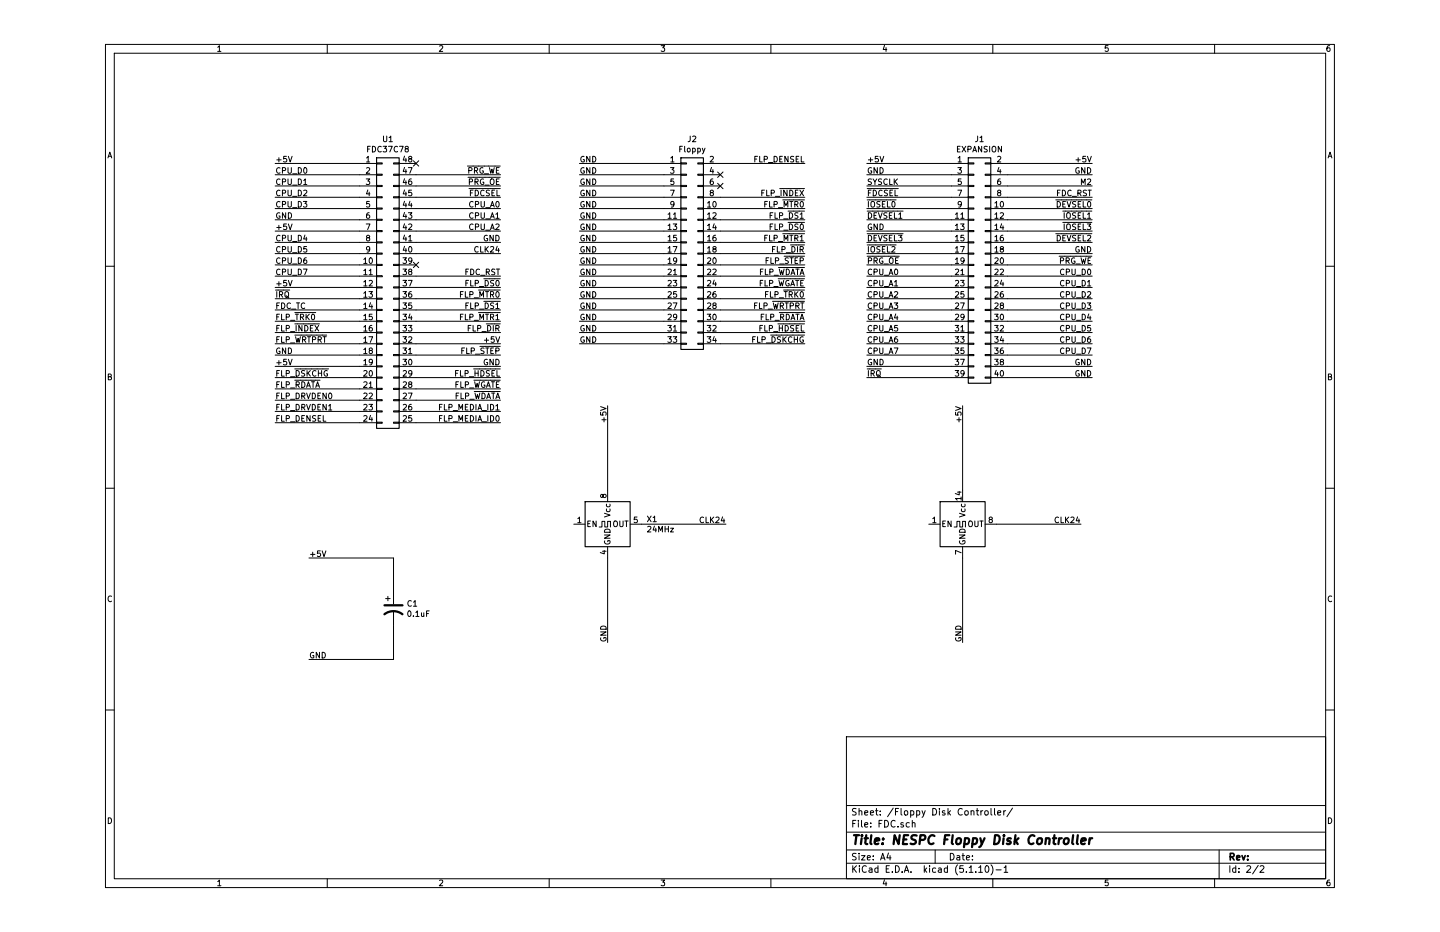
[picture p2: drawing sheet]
EESchema Schematic File Version 4
EELAYER 30 0
EELAYER END
$Descr A4 11693 8268
encoding utf-8
Sheet 2 2
Title "NESPC Floppy Disk Controller"
Date ""
Rev ""
Comp ""
Comment1 ""
Comment2 ""
Comment3 ""
Comment4 ""
$EndDescr
$Comp
L Connector_Generic:Conn_02x24_Counter_Clockwise U1
U 1 1
P 2850 2550
F 0 "U1" H 2900 3867 50  0000 C CNN
F 1 "FDC37C78" H 2900 3776 50  0000 C CNN
F 2 "Package_QFP:LQFP-48_7x7mm_P0.5mm" H 2850 2550 50  0001 C CNN
F 3 "~" H 2850 2550 50  0001 C CNN
	1    2850 2550
	1    0    0    -1  
$EndComp
Wire Wire Line
	1900 1550 2650 1550
Wire Wire Line
	1900 1650 2650 1650
Wire Wire Line
	1900 1750 2650 1750
Text Label 1900 1750 0    50   ~ 0
CPU_D2
Text Label 1900 1650 0    50   ~ 0
CPU_D1
Text Label 1900 1550 0    50   ~ 0
CPU_D0
Wire Wire Line
	1900 1850 2650 1850
Wire Wire Line
	1900 2150 2650 2150
Wire Wire Line
	1900 2250 2650 2250
Wire Wire Line
	1900 2350 2650 2350
Wire Wire Line
	1900 2450 2650 2450
Text Label 1900 2450 0    50   ~ 0
CPU_D7
Text Label 1900 2350 0    50   ~ 0
CPU_D6
Text Label 1900 2250 0    50   ~ 0
CPU_D5
Text Label 1900 2150 0    50   ~ 0
CPU_D4
Text Label 1900 1850 0    50   ~ 0
CPU_D3
Wire Wire Line
	2650 2050 1900 2050
Text Label 1900 2050 0    50   ~ 0
+5V
Wire Wire Line
	1900 1950 2650 1950
Text Label 1900 1950 0    50   ~ 0
GND
Wire Wire Line
	2650 2550 1900 2550
Text Label 1900 2550 0    50   ~ 0
+5V
Wire Wire Line
	2650 2650 1900 2650
Text Label 1900 2650 0    50   ~ 0
~IRQ
Wire Wire Line
	2650 2750 1900 2750
Wire Wire Line
	2650 2850 1900 2850
Text Label 1900 2850 0    50   ~ 0
FLP_~TRK0
Wire Wire Line
	2650 2950 1900 2950
Text Label 1900 2950 0    50   ~ 0
FLP_~INDEX
Wire Wire Line
	2650 3050 1900 3050
Text Label 1900 3050 0    50   ~ 0
FLP_~WRTPRT
Wire Wire Line
	2650 3250 1900 3250
Text Label 1900 3250 0    50   ~ 0
+5V
Wire Wire Line
	1900 3150 2650 3150
Text Label 1900 3150 0    50   ~ 0
GND
Text Label 1900 2750 0    50   ~ 0
FDC_TC
Wire Wire Line
	5850 2650 6600 2650
Text Label 6600 2650 2    50   ~ 0
FLP_~TRK0
Wire Wire Line
	5850 1750 6600 1750
Text Label 6600 1750 2    50   ~ 0
FLP_~INDEX
Wire Wire Line
	5850 2750 6600 2750
Text Label 6600 2750 2    50   ~ 0
FLP_~WRTPRT
Wire Wire Line
	2650 3350 1900 3350
Text Label 1900 3350 0    50   ~ 0
FLP_~DSKCHG
Wire Wire Line
	2650 3450 1900 3450
Text Label 1900 3450 0    50   ~ 0
FLP_~RDATA
Wire Wire Line
	2650 3550 1900 3550
Text Label 1900 3550 0    50   ~ 0
FLP_DRVDEN0
Wire Wire Line
	2650 3650 1900 3650
Text Label 1900 3650 0    50   ~ 0
FLP_DRVDEN1
Wire Wire Line
	2650 3750 1900 3750
Text Label 1900 3750 0    50   ~ 0
FLP_DENSEL
Wire Wire Line
	3150 3750 3900 3750
Text Label 3900 3750 2    50   ~ 0
FLP_MEDIA_ID0
Wire Wire Line
	3150 3650 3900 3650
Text Label 3900 3650 2    50   ~ 0
FLP_MEDIA_ID1
Wire Wire Line
	3150 3550 3900 3550
Text Label 3900 3550 2    50   ~ 0
FLP_~WDATA
Wire Wire Line
	3150 3450 3900 3450
Text Label 3900 3450 2    50   ~ 0
FLP_~WGATE
Wire Wire Line
	3150 3350 3900 3350
Text Label 3900 3350 2    50   ~ 0
FLP_~HDSEL
Wire Wire Line
	3150 3050 3900 3050
Text Label 3900 3050 2    50   ~ 0
+5V
Wire Wire Line
	3900 3250 3150 3250
Text Label 3900 3250 2    50   ~ 0
GND
Wire Wire Line
	5850 1450 6600 1450
Text Label 6600 1450 2    50   ~ 0
FLP_DENSEL
Wire Wire Line
	5850 2450 6600 2450
Text Label 6600 2450 2    50   ~ 0
FLP_~WDATA
Text Label 6600 2550 2    50   ~ 0
FLP_~WGATE
Wire Wire Line
	5850 2950 6600 2950
Text Label 6600 2950 2    50   ~ 0
FLP_~HDSEL
Wire Wire Line
	3150 3150 3900 3150
Text Label 3900 3150 2    50   ~ 0
FLP_~STEP
Wire Wire Line
	3150 2950 3900 2950
Text Label 3900 2950 2    50   ~ 0
FLP_~DIR
Wire Wire Line
	3150 2850 3900 2850
Text Label 3900 2850 2    50   ~ 0
FLP_~MTR1
Wire Wire Line
	3150 2750 3900 2750
Text Label 3900 2750 2    50   ~ 0
FLP_~DS1
Wire Wire Line
	3150 2650 3900 2650
Text Label 3900 2650 2    50   ~ 0
FLP_~MTR0
Wire Wire Line
	3150 2550 3900 2550
Text Label 3900 2550 2    50   ~ 0
FLP_~DS0
Wire Wire Line
	3150 2450 3900 2450
Text Label 3900 2450 2    50   ~ 0
FDC_RST
Wire Wire Line
	3900 2150 3150 2150
Text Label 3900 2150 2    50   ~ 0
GND
Wire Wire Line
	3150 2050 3900 2050
Text Label 3900 2050 2    50   ~ 0
CPU_A2
Wire Wire Line
	3150 1850 3900 1850
Wire Wire Line
	3150 1950 3900 1950
Text Label 3900 1850 2    50   ~ 0
CPU_A0
Text Label 3900 1950 2    50   ~ 0
CPU_A1
Wire Wire Line
	3900 1750 3150 1750
Text Label 3900 1750 2    50   ~ 0
~FDCSEL
Wire Wire Line
	3150 1650 3900 1650
Text Label 3900 1650 2    50   ~ 0
~PRG_OE
Wire Wire Line
	3150 1550 3900 1550
Text Label 3900 1550 2    50   ~ 0
~PRG_WE
Wire Wire Line
	2650 1450 1900 1450
Text Label 1900 1450 0    50   ~ 0
+5V
NoConn ~ 3150 2350
NoConn ~ 3150 1450
Wire Wire Line
	3900 2250 3150 2250
Text Label 3900 2250 2    50   ~ 0
CLK24
Wire Wire Line
	5850 2250 6600 2250
Text Label 6600 2250 2    50   ~ 0
FLP_~DIR
Wire Wire Line
	5850 2150 6600 2150
Text Label 6600 2150 2    50   ~ 0
FLP_~MTR1
Wire Wire Line
	5850 1950 6600 1950
Text Label 6600 1950 2    50   ~ 0
FLP_~DS1
Wire Wire Line
	5850 1850 6600 1850
Text Label 6600 1850 2    50   ~ 0
FLP_~MTR0
Text Label 6600 2050 2    50   ~ 0
FLP_~DS0
Wire Wire Line
	5850 2350 6600 2350
Text Label 6600 2350 2    50   ~ 0
FLP_~STEP
NoConn ~ 5850 1550
NoConn ~ 5850 1650
Wire Wire Line
	5850 3050 6600 3050
Text Label 6600 3050 2    50   ~ 0
FLP_~DSKCHG
Wire Wire Line
	5850 2850 6600 2850
Text Label 6600 2850 2    50   ~ 0
FLP_~RDATA
Wire Wire Line
	5850 2550 6600 2550
Wire Wire Line
	5850 2050 6600 2050
$Comp
L Connector_Generic:Conn_02x17_Odd_Even J2
U 1 1
P 5550 2250
F 0 "J2" H 5600 3267 50  0000 C CNN
F 1 "Floppy" H 5600 3176 50  0000 C CNN
F 2 "Connector_PinHeader_2.54mm:PinHeader_2x17_P2.54mm_Vertical" H 5550 2250 50  0001 C CNN
F 3 "~" H 5550 2250 50  0001 C CNN
	1    5550 2250
	1    0    0    -1  
$EndComp
Wire Wire Line
	4600 1450 5350 1450
Text Label 4600 1450 0    50   ~ 0
GND
Wire Wire Line
	4600 1550 5350 1550
Text Label 4600 1550 0    50   ~ 0
GND
Wire Wire Line
	4600 1650 5350 1650
Text Label 4600 1650 0    50   ~ 0
GND
Wire Wire Line
	4600 1750 5350 1750
Text Label 4600 1750 0    50   ~ 0
GND
Wire Wire Line
	4600 1850 5350 1850
Text Label 4600 1850 0    50   ~ 0
GND
Wire Wire Line
	4600 1950 5350 1950
Text Label 4600 1950 0    50   ~ 0
GND
Wire Wire Line
	4600 2050 5350 2050
Text Label 4600 2050 0    50   ~ 0
GND
Wire Wire Line
	4600 2150 5350 2150
Text Label 4600 2150 0    50   ~ 0
GND
Wire Wire Line
	4600 2250 5350 2250
Text Label 4600 2250 0    50   ~ 0
GND
Wire Wire Line
	4600 2350 5350 2350
Text Label 4600 2350 0    50   ~ 0
GND
Wire Wire Line
	4600 2450 5350 2450
Text Label 4600 2450 0    50   ~ 0
GND
Wire Wire Line
	4600 2550 5350 2550
Text Label 4600 2550 0    50   ~ 0
GND
Wire Wire Line
	4600 2650 5350 2650
Text Label 4600 2650 0    50   ~ 0
GND
Wire Wire Line
	4600 2750 5350 2750
Text Label 4600 2750 0    50   ~ 0
GND
Wire Wire Line
	4600 2850 5350 2850
Text Label 4600 2850 0    50   ~ 0
GND
Wire Wire Line
	4600 2950 5350 2950
Text Label 4600 2950 0    50   ~ 0
GND
Wire Wire Line
	4600 3050 5350 3050
Text Label 4600 3050 0    50   ~ 0
GND
$Comp
L Connector_Generic:Conn_02x20_Odd_Even J?
U 1 1
P 8100 2350
AR Path="/76935B71" Ref="J?"  Part="1" 
AR Path="/75E32237/76935B71" Ref="J1"  Part="1" 
F 0 "J1" H 8150 3467 50  0000 C CNN
F 1 "EXPANSION" H 8150 3376 50  0000 C CNN
F 2 "Connector_PinHeader_2.54mm:PinHeader_2x20_P2.54mm_Vertical" H 8100 2350 50  0001 C CNN
F 3 "~" H 8100 2350 50  0001 C CNN
	1    8100 2350
	1    0    0    -1  
$EndComp
Wire Wire Line
	7900 2650 7150 2650
Wire Wire Line
	7900 2750 7150 2750
Text Label 7150 2650 0    50   ~ 0
CPU_A2
Text Label 7150 2750 0    50   ~ 0
CPU_A3
Wire Wire Line
	9150 2450 8400 2450
Wire Wire Line
	9150 2550 8400 2550
Wire Wire Line
	9150 2650 8400 2650
Wire Wire Line
	9150 2750 8400 2750
Wire Wire Line
	9150 2850 8400 2850
Wire Wire Line
	9150 2950 8400 2950
Wire Wire Line
	9150 3050 8400 3050
Wire Wire Line
	9150 3150 8400 3150
Text Label 9150 3150 2    50   ~ 0
CPU_D7
Text Label 9150 3050 2    50   ~ 0
CPU_D6
Text Label 9150 2950 2    50   ~ 0
CPU_D5
Text Label 9150 2850 2    50   ~ 0
CPU_D4
Text Label 9150 2750 2    50   ~ 0
CPU_D3
Text Label 9150 2650 2    50   ~ 0
CPU_D2
Text Label 9150 2550 2    50   ~ 0
CPU_D1
Text Label 9150 2450 2    50   ~ 0
CPU_D0
Wire Wire Line
	7900 1450 7150 1450
Text Label 7150 1450 0    50   ~ 0
+5V
Wire Wire Line
	9150 1450 8400 1450
Text Label 9150 1450 2    50   ~ 0
+5V
Wire Wire Line
	7150 2050 7900 2050
Text Label 7150 2050 0    50   ~ 0
GND
Wire Wire Line
	7900 1550 7150 1550
Text Label 7150 1550 0    50   ~ 0
GND
Wire Wire Line
	7150 1850 7900 1850
Text Label 7150 1850 0    50   ~ 0
~IOSEL0
Wire Wire Line
	9150 1950 8400 1950
Text Label 9150 1950 2    50   ~ 0
~IOSEL1
Wire Wire Line
	7150 2250 7900 2250
Text Label 7150 2250 0    50   ~ 0
~IOSEL2
Wire Wire Line
	9150 2050 8400 2050
Text Label 9150 2050 2    50   ~ 0
~IOSEL3
Wire Wire Line
	9150 1850 8400 1850
Text Label 9150 1850 2    50   ~ 0
~DEVSEL0
Wire Wire Line
	7150 1950 7900 1950
Text Label 7150 1950 0    50   ~ 0
~DEVSEL1
Wire Wire Line
	9150 2150 8400 2150
Text Label 9150 2150 2    50   ~ 0
~DEVSEL2
Wire Wire Line
	7150 2150 7900 2150
Text Label 7150 2150 0    50   ~ 0
~DEVSEL3
Wire Wire Line
	9150 1650 8400 1650
Wire Wire Line
	7150 1650 7900 1650
Text Label 7150 1650 0    50   ~ 0
SYSCLK
Text Label 9150 1650 2    50   ~ 0
M2
Wire Wire Line
	9150 1550 8400 1550
Text Label 9150 1550 2    50   ~ 0
GND
Text Label 7150 2950 0    50   ~ 0
CPU_A5
Text Label 7150 2850 0    50   ~ 0
CPU_A4
Wire Wire Line
	7900 2850 7150 2850
Wire Wire Line
	7900 3050 7150 3050
Wire Wire Line
	7900 2950 7150 2950
Wire Wire Line
	7900 3150 7150 3150
Text Label 7150 3050 0    50   ~ 0
CPU_A6
Text Label 7150 3150 0    50   ~ 0
CPU_A7
Wire Wire Line
	7900 2450 7150 2450
Wire Wire Line
	7900 2550 7150 2550
Text Label 7150 2450 0    50   ~ 0
CPU_A0
Text Label 7150 2550 0    50   ~ 0
CPU_A1
Wire Wire Line
	7900 2350 7150 2350
Text Label 7150 2350 0    50   ~ 0
~PRG_OE
Wire Wire Line
	8400 2350 9150 2350
Text Label 9150 2350 2    50   ~ 0
~PRG_WE
Wire Wire Line
	9150 2250 8400 2250
Text Label 9150 2250 2    50   ~ 0
GND
Wire Wire Line
	9150 3250 8400 3250
Text Label 9150 3250 2    50   ~ 0
GND
Wire Wire Line
	9150 3350 8400 3350
Text Label 9150 3350 2    50   ~ 0
GND
Wire Wire Line
	7150 3250 7900 3250
Text Label 7150 3250 0    50   ~ 0
GND
Wire Wire Line
	7900 3350 7150 3350
Text Label 7150 3350 0    50   ~ 0
~IRQ
Wire Wire Line
	8400 1750 9150 1750
Text Label 9150 1750 2    50   ~ 0
FDC_RST
Wire Wire Line
	7150 1750 7900 1750
Text Label 7150 1750 0    50   ~ 0
~FDCSEL
$Comp
L Oscillator:CXO_DIP8 X1
U 1 1
P 4850 4650
F 0 "X1" H 5194 4696 50  0000 L CNN
F 1 "24MHz" H 5194 4605 50  0000 L CNN
F 2 "Oscillator:Oscillator_DIP-8" H 5300 4300 50  0001 C CNN
F 3 "http://cdn-reichelt.de/documents/datenblatt/B400/OSZI.pdf" H 4750 4650 50  0001 C CNN
	1    4850 4650
	1    0    0    -1  
$EndComp
$Comp
L Oscillator:CXO_DIP14 X2
U 1 1
P 8000 4650
F 0 "X2" H 8344 4696 50  0001 L CNN
F 1 "CXO_DIP14" H 8344 4605 50  0001 L CNN
F 2 "Oscillator:Oscillator_DIP-14" H 8450 4300 50  0001 C CNN
F 3 "http://cdn-reichelt.de/documents/datenblatt/B400/OSZI.pdf" H 7900 4650 50  0001 C CNN
	1    8000 4650
	1    0    0    -1  
$EndComp
Wire Wire Line
	8000 5700 8000 4950
Text Label 8000 5700 1    50   ~ 0
GND
Wire Wire Line
	4850 5700 4850 4950
Text Label 4850 5700 1    50   ~ 0
GND
Wire Wire Line
	4850 4350 4850 3600
Text Label 4850 3600 3    50   ~ 0
+5V
Wire Wire Line
	8000 4350 8000 3600
Text Label 8000 3600 3    50   ~ 0
+5V
Wire Wire Line
	5900 4650 5150 4650
Text Label 5900 4650 2    50   ~ 0
CLK24
Wire Wire Line
	9050 4650 8300 4650
Text Label 9050 4650 2    50   ~ 0
CLK24
$Comp
L Device:CP1 C?
U 1 1
P 2950 5400
AR Path="/76CC0D72" Ref="C?"  Part="1" 
AR Path="/75E32237/76CC0D72" Ref="C1"  Part="1" 
F 0 "C1" H 3065 5446 50  0000 L CNN
F 1 "0.1uF" H 3065 5355 50  0000 L CNN
F 2 "Capacitor_SMD:C_0603_1608Metric_Pad1.08x0.95mm_HandSolder" H 2950 5400 50  0001 C CNN
F 3 "~" H 2950 5400 50  0001 C CNN
	1    2950 5400
	1    0    0    -1  
$EndComp
Wire Wire Line
	2950 5250 2950 4950
Wire Wire Line
	2950 5850 2950 5550
Wire Wire Line
	2200 4950 2950 4950
Text Label 2200 4950 0    50   ~ 0
+5V
Text Label 2200 5850 0    50   ~ 0
GND
Wire Wire Line
	2200 5850 2950 5850
$EndSCHEMATC
